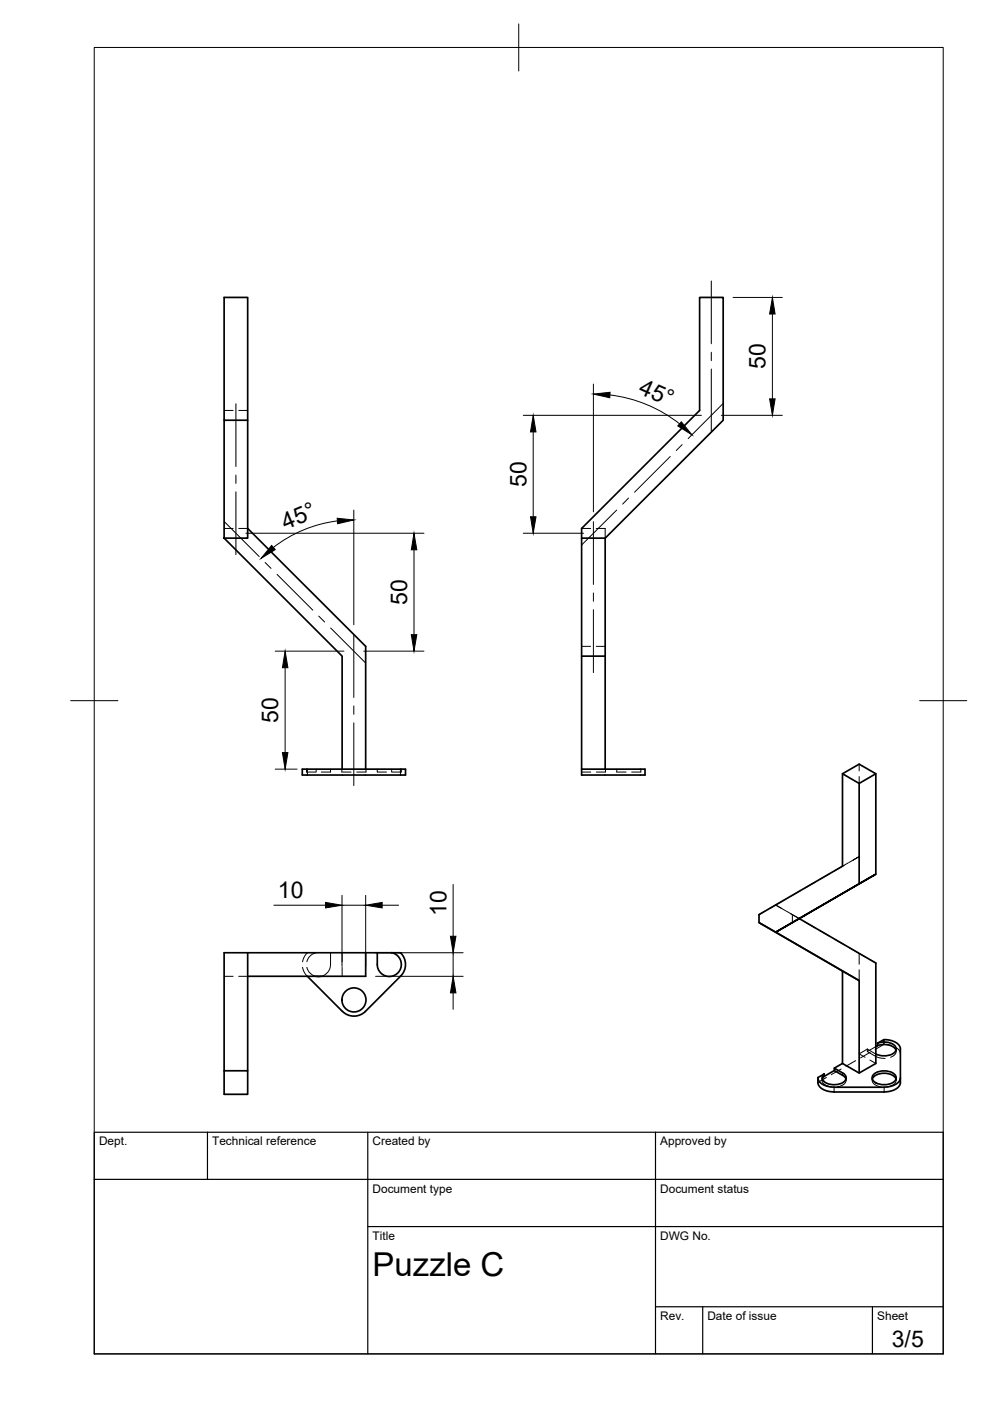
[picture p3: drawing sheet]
<svg xmlns="http://www.w3.org/2000/svg" width="210mm" height="297mm" viewBox="0 0 210 297" stroke-linecap="round" stroke-linejoin="round" font-family="sans-serif">
<!-- layer: Hidden -->
<g fill="none" stroke="#000" stroke-width=".21">
<path d="M47.5 87h1.9M50.6 87h1.9M47.5 112h1.9M50.6 112h1.9M123.3 112h1.9M126.4 112h1.9v2.1M123.3 137h1.9M126.4 137h1.9M65 163.1v.6h1.9M65.2 163.1v1.2M67 163.1v.6M70.1 163.1v.6h-2"/>
<path d="M72.5 163.1v.6h1.9M77.6 163.1v.6h-2M80 163.1v.6h1.9M83 163.1v.6M84.9 163.1v1.2M85.1 163.1v.6h-2M123.3 163.7h1.9M128.4 163.1v.6h-2M130.8 163.1v.6h1.9M135.9 163.1v.6h-2M182.2 162v1.5M182.2 164.6v1.5"/>
<path d="M162.2 193.2l-1.3 .7M164.5 191.9l-1.3 .7M164.5 191.9l2.1 1.2M166.6 190.6l-2.1 1.3M166.8 193.2l2.7 1.6M167.6 193.7l2.1 1.2M168 193.9v1.7M169.7 188.8l-2.1 1.2M170.7 195.5l2.1 1.2M172.8 187.1l-2.1 1.1M173.8 197.3l2.1 1.2M175.9 185.3l-2.1 1.1"/>
<path d="M176.9 199.1l2.1 1.2M179 183.5l-2.1 1.2M179.9 182.9l-1.3 .7M180.9 182.3l1.3-.7-2.2 1.3M47.5 207h1.9M50.6 207h1.9M64.2 205.1l.3 1 .7 .9M65.1 205.1l.5 1a2.36 2.36 0 0 0 1.4 .9M65.2 202l-.7 .8-.3 1.1M67 202l-1.1 .6-.6 .6-.2 .7M70.1 202v2.5a2.5 2.5 0 0 1-2.1 2.5M72.5 202v1.9"/>
<path d="M72.5 205.1v1.9M180 200.9l3.4 2M182.2 202.1v2.3M182.2 205.6v2.3M184.4 203.5l1.3 .7M174.3 228.5v.5M174.3 228.8a1.59 1.59 0 0 0 1.7 1.6l.3 .1M175.2 228.4l-1.8 1.1M178.3 226.7l-2 1.1M179.4 228.8a1.55 1.55 0 0 1-1.7 1.6h-.3M179.4 228.5v.5M181.4 224.9l-2.1 1.2"/>
<path d="M183.9 222.4v.6a6.3 6.3 0 0 0 2.9 1.4h.9M183.9 222.4l1.8 1.1M183.9 222.4l-1.7 1 1.2 .8M184.4 224.8l1.3 .7M184.5 223.1l-2 1.2M184.9 228.5v.5M185 228.8a1.55 1.55 0 0 0 1.6 1.6l.3 .1M185.7 223.5h.1M185.7 221.9l-1.8 1.1M187.4 221.5l1.6 .2M187.4 220.4v1.1M187.4 221.5l-1.9 1"/>
<path d="M190 222.7a1.29 1.29 0 0 1-1.2 1.5M190 228.8a1.55 1.55 0 0 1-1.7 1.6h-.2M190 222.4v.5M190 228.5v.5M190.1 222.2l.7 .7 .1 .5"/>
</g>
<!-- layer: Visible -->
<g fill="none" stroke="#000" stroke-width=".36">
<path d="M47.5 89.1h5v25h-5zM47.5 89.1v-26h5v26M47.5 114.1l25 25v24M52.5 112l25 25v26.1M123.3 114.1h5l25-25v-26h-5v23.9l-25 25v52.3h13.5v-1.2h-13.5M128.3 114.1v25M123.3 139.1h5v24M64.1 163.1h21.9v1.2h-21.9zM178.6 164l3.6-2 3.5 2v21.3M185.7 164l-3.5 2.1M160.9 195.6l3.6 2 21.2-12.3-21.2 12.3 17.7 10.3M169.5 194.8l16.2 9.4v21.3l-3.5 2-3.6-2"/>
<path d="M182.2 187.4v-21.3l-3.6-2.1v19.6l-17.7 10.3v1.7l17.7 10.3v19.6l-1.7 1M52.5 202v25M65.2 207l7.4 7.4M67 207h1M72.6 214.4a3.4 3.4 0 0 0 4.9 0M77.5 202v5h-25M80 202h-32.5v30h5v-5h-5M80 202h4.9a3.4 3.4 0 0 1 .1 4.9l-7.5 7.5M83 202a2.55 2.55 0 0 1 2.1 2.8 2.55 2.55 0 0 1-2.7 2.2 2.55 2.55 0 0 1-2.4-2.5v-2.5M178.6 205.9l3.6 2v19.6M173.4 228.5a2.63 2.63 0 0 0 2.7 1.9l.8 .1M174.7 228.2l-.4 .6"/>
<path d="M176.8 230.5h10.7M176.8 231.5h10.7M176.9 227v-.5l1.7 1M178.6 228l-1.7-1-2.2 1.2v-.5l-1.3 .8a2.25 2.25 0 0 0 1.9 2.8l1.6 .2M178.7 227.5a1.08 1.08 0 0 1 .7 .9 1.08 1.08 0 0 1-.6 1.1 3.7 3.7 0 0 1-4.3-.4 .97 .97 0 0 1 .2-1.4M178.7 228l.7 .8M185 228.8a3.2 3.2 0 0 1 4.1-.9l.7 .5 .2 .4M185.2 227.8a3.5 3.5 0 0 1 4.7 .3 1.28 1.28 0 0 1-1.2 1.7 3.4 3.4 0 0 1-3.7-.9v-.8zM186 221.2a3.2 3.2 0 0 1 4 1 1.73 1.73 0 0 1-2 1.6 4 4 0 0 1-2.3-.3M186 221.7a3.2 3.2 0 0 1 4 1M186.1 221.2v.5M186.1 221.7l-.4 .2"/>
<path d="M187.5 220.4l-1.4 .8M187.5 220.4a3.6 3.6 0 0 1 3.3 1.5l.1 6.6a2.23 2.23 0 0 1-1.9 2.8l-1.5 .2M190.9 228.5a2.63 2.63 0 0 1-2.6 1.9l-.8 .1"/>
<circle cx="75" cy="212" r="2.55"/>
</g>
<!-- layer: Visible Narrow -->
<path d="M176.8 230.5v1M178.6 227.5v.5M187.5 230.5v1" fill="none" stroke="#000" stroke-width=".21"/>
<!-- layer: Hidden Narrow -->
<path d="M185.7 223.5v.5M187.5 220.4v1.1" fill="none" stroke="#000" stroke-width=".21"/>
<!-- layer: BORDER -->
<path d="M20 10.1h180v276.9h-180zM110 5.1v10M15 148.6h10M195 148.6h10" fill="none" stroke="#000" stroke-width=".21"/>
<!-- layer: TITLEBLOCK -->
<path d="M20 240.1h180v46.9h-180zM20 250h180M44 240.1v9.9M78 240.1v46.9M139 240.1v46.9M78 260.1h122M139 277.1h61M149 277.1v9.9M185 277.1v9.9" fill="none" stroke="#000" stroke-width=".25"/>
<!-- layer: Smart Centers -->
<g fill="none" stroke="#000" stroke-width=".21">
<path d="M150.8 59.6v13.3M150.8 74.7v1.8M150.8 78.2v13.4M50 85.6v13.3M142.1 96.8l-7.6 7.6M144.6 94.3l-1.2 1.2M153.3 85.6l-7.4 7.4M47.5 110.6l7.4 7.4M50 100.7v1.8M50 104.3v13.3M56.2 119.3l1.3 1.2M125.8 110.6v13.3"/>
<path d="M130.7 108.1l-7.4 7.4M133.3 105.6l-1.3 1.3M58.7 121.8l7.6 7.6M67.6 130.6l1.2 1.3M70.1 133.1l7.4 7.4M75 134.6v13.3M125.8 125.7v1.8M125.8 129.3v13.3M75 149.7v1.8M75 153.3v13.3"/>
</g>
<!-- layer: FD_Dimensions -->
<g fill="none" stroke="#000" stroke-width=".21">
<path d="M155.4 63.1h10.5M163.8 66.6v18M111 88.1h37.7M113.1 91.6v18M125.8 81.4v27.1M129.3 83.7a29.5 29.5 0 0 1 14.8 6.2M152.9 88.1h13M52.1 113.1h37.8M71.5 110.4a27.8 27.8 0 0 0-13.5 5.7M75 108.1v24.4M87.8 116.6v18M111 113.1h12.7"/>
<path d="M58.4 138.1h14.5M77.1 138.1h12.8M60.5 141.6v18M58.4 163.1h4.6M58.1 191.9h10.9M72.5 189.8v15.1M72.5 191.9h5M77.5 189.8v15.1M81 191.9h3.5M96.1 187.5v11M79.6 207h18.6M79.6 202h18.6"/>
<path d="M96.1 202v5M96.1 210.5v3.5"/>
</g>
<g fill="#000" stroke="#000" stroke-width=".21">
<path d="M163.8 63.1l.5 3.5h-1.1zM113.1 88.1l.5 3.5h-1.1zM125.8 83.6l3.5-.4v1.1zM144.5 89.4l2.2 2.8-3-1.9zM163.2 84.6h1.1l-.5 3.5zM57.6 115.6l.8 .9-3 1.9zM71.5 109.9l3.5 .3-3.4 .8zM87.8 113.1l.6 3.5h-1.2zM112.5 109.6h1.1l-.5 3.5zM87.2 134.6h1.2l-.6 3.5zM60.5 138.1l.5 3.5h-1.1zM59.9 159.6h1.1l-.5 3.5z"/>
<path d="M69 191.3l3.5 .6-3.5 .6zM77.5 191.9l3.5-.6v1.2zM95.5 198.5h1.2l-.6 3.5zM96.1 207l.6 3.5h-1.2z"/>
</g>
<text font-size="7" x="79" y="270.6">Puzzle C</text>
<g font-size="4.9">
<text x="135.2" y="83.3" transform="rotate(24 135.2 83.3)">45°</text>
<text x="162.3" y="78.3" transform="rotate(-90 162.3 78.3)">50</text>
<text x="111.6" y="103.3" transform="rotate(-90 111.6 103.3)">50</text>
<text x="60.5" y="112.4" transform="rotate(-23 60.5 112.4)">45°</text>
<text x="86.3" y="128.3" transform="rotate(-90 86.3 128.3)">50</text>
<text x="59" y="153.3" transform="rotate(-90 59 153.3)">50</text>
<text x="58.9" y="190.5">10</text>
<text x="94.6" y="194.1" transform="rotate(-90 94.6 194.1)">10</text>
<text x="189.1" y="285.7">3/5</text>
</g>
<g font-size="2.5">
<text x="21" y="242.9">Dept.</text>
<text x="45" y="242.9">Technical reference</text>
<text x="79" y="242.9">Created by</text>
<text x="140" y="242.9">Approved by</text>
<text x="79" y="252.8">Document type</text>
<text x="140" y="252.8">Document status</text>
<text x="79" y="262.9">Title</text>
<text x="140" y="262.9">DWG No.</text>
<text x="140" y="279.9">Rev.</text>
<text x="150" y="279.9">Date of issue</text>
<text x="186" y="279.9">Sheet</text>
</g>
</svg>
